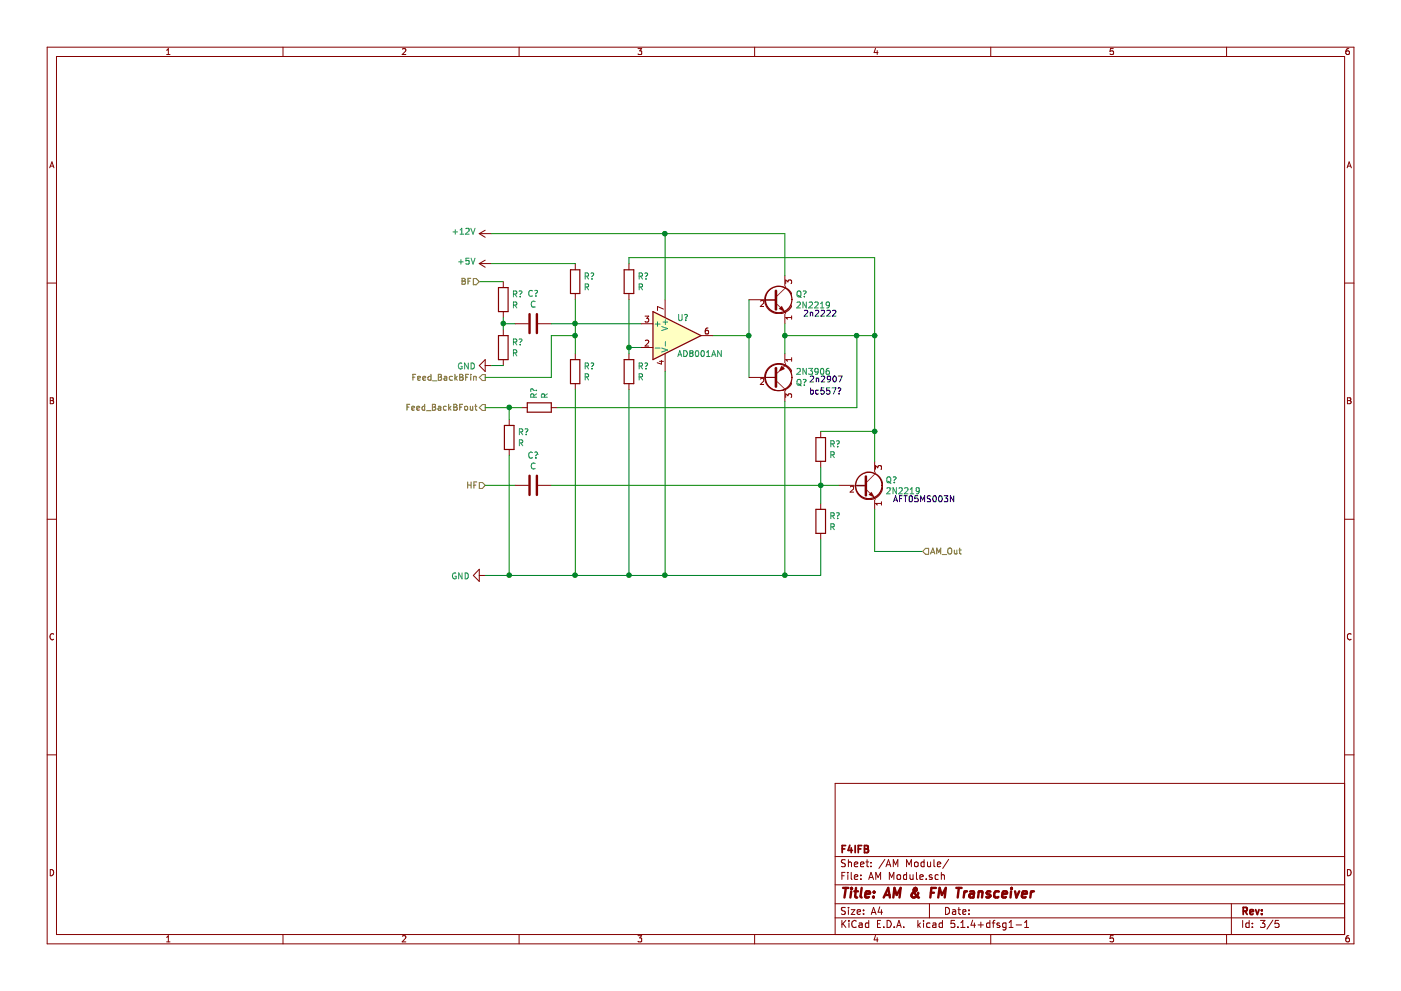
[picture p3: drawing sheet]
EESchema Schematic File Version 4
LIBS:Transceiver-cache
EELAYER 30 0
EELAYER END
$Descr A4 11693 8268
encoding utf-8
Sheet 4 5
Title "AM & FM Transceiver"
Date ""
Rev ""
Comp "F4IFB"
Comment1 ""
Comment2 ""
Comment3 ""
Comment4 ""
$EndDescr
$Comp
L power:+12V #PWR?
U 1 1
P 4100 1950
AR Path="/5E77AF45/5E77C738" Ref="#PWR?"  Part="1" 
AR Path="/5E7940EB/5E77C738" Ref="#PWR?"  Part="1" 
F 0 "#PWR?" H 4100 1800 50  0001 C CNN
F 1 "+12V" V 4115 2078 50  0000 L CNN
F 2 "" H 4100 1950 50  0001 C CNN
F 3 "" H 4100 1950 50  0001 C CNN
	1    4100 1950
	0    -1   -1   0   
$EndComp
$Comp
L power:GND #PWR?
U 1 1
P 4050 4800
AR Path="/5E77AF45/5E77C8F5" Ref="#PWR?"  Part="1" 
AR Path="/5E7940EB/5E77C8F5" Ref="#PWR?"  Part="1" 
F 0 "#PWR?" H 4050 4550 50  0001 C CNN
F 1 "GND" V 4055 4672 50  0000 R CNN
F 2 "" H 4050 4800 50  0001 C CNN
F 3 "" H 4050 4800 50  0001 C CNN
	1    4050 4800
	0    1    1    0   
$EndComp
Text HLabel 4000 2350 0    50   Input ~ 0
BF
$Comp
L Device:C C?
U 1 1
P 4450 2700
AR Path="/5E77AF45/5E77CFC7" Ref="C?"  Part="1" 
AR Path="/5E7940EB/5E77CFC7" Ref="C?"  Part="1" 
F 0 "C?" V 4198 2700 50  0000 C CNN
F 1 "C" V 4289 2700 50  0000 C CNN
F 2 "" H 4488 2550 50  0001 C CNN
F 3 "~" H 4450 2700 50  0001 C CNN
	1    4450 2700
	0    1    1    0   
$EndComp
Wire Wire Line
	5350 2700 4800 2700
Wire Wire Line
	5550 2500 5550 1950
$Comp
L Transistor_BJT:2N2219 Q?
U 1 1
P 6450 2500
AR Path="/5E77AF45/5E77F5C3" Ref="Q?"  Part="1" 
AR Path="/5E7940EB/5E77F5C3" Ref="Q?"  Part="1" 
F 0 "Q?" H 6640 2546 50  0000 L CNN
F 1 "2N2219" H 6640 2455 50  0000 L CNN
F 2 "Package_TO_SOT_THT:TO-39-3" H 6650 2425 50  0001 L CIN
F 3 "http://www.onsemi.com/pub_link/Collateral/2N2219-D.PDF" H 6450 2500 50  0001 L CNN
	1    6450 2500
	1    0    0    -1  
$EndComp
$Comp
L Transistor_BJT:2N3906 Q?
U 1 1
P 6450 3150
AR Path="/5E77AF45/5E78036E" Ref="Q?"  Part="1" 
AR Path="/5E7940EB/5E78036E" Ref="Q?"  Part="1" 
F 0 "Q?" H 6640 3196 50  0000 L CNN
F 1 "2N3906" H 6640 3105 50  0000 L CNN
F 2 "Package_TO_SOT_THT:TO-92_Inline" H 6650 3075 50  0001 L CIN
F 3 "https://www.fairchildsemi.com/datasheets/2N/2N3906.pdf" H 6450 3150 50  0001 L CNN
	1    6450 3150
	1    0    0    1   
$EndComp
Wire Wire Line
	6250 2500 6250 2800
Wire Wire Line
	5950 2800 6250 2800
Connection ~ 6250 2800
Wire Wire Line
	6250 2800 6250 3150
Wire Wire Line
	6550 2700 6550 2800
Wire Wire Line
	6550 1950 6550 2300
$Comp
L Transistor_BJT:2N2219 Q?
U 1 1
P 7200 4050
AR Path="/5E77AF45/5E78337B" Ref="Q?"  Part="1" 
AR Path="/5E7940EB/5E78337B" Ref="Q?"  Part="1" 
F 0 "Q?" H 7390 4096 50  0000 L CNN
F 1 "2N2219" H 7390 4005 50  0000 L CNN
F 2 "Package_TO_SOT_THT:TO-39-3" H 7400 3975 50  0001 L CIN
F 3 "http://www.onsemi.com/pub_link/Collateral/2N2219-D.PDF" H 7200 4050 50  0001 L CNN
	1    7200 4050
	1    0    0    -1  
$EndComp
Connection ~ 6550 2800
Wire Wire Line
	6550 2800 6550 2950
Wire Wire Line
	7300 2800 7300 3600
$Comp
L Device:R R?
U 1 1
P 6850 3750
AR Path="/5E77AF45/5E785E27" Ref="R?"  Part="1" 
AR Path="/5E7940EB/5E785E27" Ref="R?"  Part="1" 
F 0 "R?" H 6920 3796 50  0000 L CNN
F 1 "R" H 6920 3705 50  0000 L CNN
F 2 "" V 6780 3750 50  0001 C CNN
F 3 "~" H 6850 3750 50  0001 C CNN
	1    6850 3750
	1    0    0    -1  
$EndComp
$Comp
L Device:R R?
U 1 1
P 6850 4350
AR Path="/5E77AF45/5E78636B" Ref="R?"  Part="1" 
AR Path="/5E7940EB/5E78636B" Ref="R?"  Part="1" 
F 0 "R?" H 6920 4396 50  0000 L CNN
F 1 "R" H 6920 4305 50  0000 L CNN
F 2 "" V 6780 4350 50  0001 C CNN
F 3 "~" H 6850 4350 50  0001 C CNN
	1    6850 4350
	1    0    0    -1  
$EndComp
Wire Wire Line
	6850 3600 7300 3600
Connection ~ 7300 3600
Wire Wire Line
	7300 3600 7300 3850
Wire Wire Line
	6850 3900 6850 4050
Wire Wire Line
	6850 4050 7000 4050
Connection ~ 6850 4050
Wire Wire Line
	6850 4050 6850 4200
Wire Wire Line
	6850 4500 6850 4800
Wire Wire Line
	6550 2800 7150 2800
Wire Wire Line
	5550 3100 5550 4800
Wire Wire Line
	6550 3350 6550 4800
Wire Wire Line
	6550 4800 6850 4800
Text HLabel 4050 4050 0    50   Input ~ 0
HF
$Comp
L Device:C C?
U 1 1
P 4450 4050
AR Path="/5E77AF45/5E792B1B" Ref="C?"  Part="1" 
AR Path="/5E7940EB/5E792B1B" Ref="C?"  Part="1" 
F 0 "C?" V 4198 4050 50  0000 C CNN
F 1 "C" V 4289 4050 50  0000 C CNN
F 2 "" H 4488 3900 50  0001 C CNN
F 3 "~" H 4450 4050 50  0001 C CNN
	1    4450 4050
	0    1    1    0   
$EndComp
Wire Wire Line
	4300 4050 4050 4050
Wire Wire Line
	5550 1950 4100 1950
Wire Wire Line
	6550 1950 5550 1950
Connection ~ 5550 1950
Wire Wire Line
	5550 4800 6550 4800
Connection ~ 5550 4800
Connection ~ 6550 4800
Wire Wire Line
	4600 4050 6850 4050
Text Notes 6700 2650 0    50   ~ 0
2n2222
Text Notes 6750 3200 0    50   ~ 0
2n2907
Text Notes 7450 4200 0    50   ~ 0
AFT05MS003N
Text HLabel 7700 4600 2    50   Input ~ 0
AM_Out
Wire Wire Line
	7700 4600 7300 4600
Wire Wire Line
	7300 4600 7300 4250
$Comp
L Device:R R?
U 1 1
P 5250 3100
AR Path="/5E77AF45/5E79F504" Ref="R?"  Part="1" 
AR Path="/5E7940EB/5E79F504" Ref="R?"  Part="1" 
F 0 "R?" H 5320 3146 50  0000 L CNN
F 1 "R" H 5320 3055 50  0000 L CNN
F 2 "" V 5180 3100 50  0001 C CNN
F 3 "~" H 5250 3100 50  0001 C CNN
	1    5250 3100
	1    0    0    -1  
$EndComp
$Comp
L Device:R R?
U 1 1
P 4800 3100
AR Path="/5E77AF45/5E79FAFC" Ref="R?"  Part="1" 
AR Path="/5E7940EB/5E79FAFC" Ref="R?"  Part="1" 
F 0 "R?" H 4870 3146 50  0000 L CNN
F 1 "R" H 4870 3055 50  0000 L CNN
F 2 "" V 4730 3100 50  0001 C CNN
F 3 "~" H 4800 3100 50  0001 C CNN
	1    4800 3100
	1    0    0    -1  
$EndComp
$Comp
L Device:R R?
U 1 1
P 5250 2350
AR Path="/5E77AF45/5E7A1528" Ref="R?"  Part="1" 
AR Path="/5E7940EB/5E7A1528" Ref="R?"  Part="1" 
F 0 "R?" H 5320 2396 50  0000 L CNN
F 1 "R" H 5320 2305 50  0000 L CNN
F 2 "" V 5180 2350 50  0001 C CNN
F 3 "~" H 5250 2350 50  0001 C CNN
	1    5250 2350
	1    0    0    -1  
$EndComp
$Comp
L Device:R R?
U 1 1
P 4800 2350
AR Path="/5E77AF45/5E7A1532" Ref="R?"  Part="1" 
AR Path="/5E7940EB/5E7A1532" Ref="R?"  Part="1" 
F 0 "R?" H 4870 2396 50  0000 L CNN
F 1 "R" H 4870 2305 50  0000 L CNN
F 2 "" V 4730 2350 50  0001 C CNN
F 3 "~" H 4800 2350 50  0001 C CNN
	1    4800 2350
	1    0    0    -1  
$EndComp
$Comp
L power:+5V #PWR?
U 1 1
P 4100 2200
AR Path="/5E77AF45/5E7A2840" Ref="#PWR?"  Part="1" 
AR Path="/5E7940EB/5E7A2840" Ref="#PWR?"  Part="1" 
F 0 "#PWR?" H 4100 2050 50  0001 C CNN
F 1 "+5V" V 4115 2328 50  0000 L CNN
F 2 "" H 4100 2200 50  0001 C CNN
F 3 "" H 4100 2200 50  0001 C CNN
	1    4100 2200
	0    -1   -1   0   
$EndComp
Wire Wire Line
	4100 2200 4800 2200
Wire Wire Line
	4800 2500 4800 2700
Connection ~ 4800 2700
Wire Wire Line
	4800 2700 4600 2700
Wire Wire Line
	4800 2700 4800 2800
Wire Wire Line
	4800 3250 4800 4800
Connection ~ 4800 4800
Wire Wire Line
	4800 4800 5250 4800
Wire Wire Line
	5250 3250 5250 4800
Connection ~ 5250 4800
Wire Wire Line
	5250 4800 5550 4800
Wire Wire Line
	5350 2900 5250 2900
Wire Wire Line
	5250 2900 5250 2950
Wire Wire Line
	5250 2900 5250 2500
Connection ~ 5250 2900
Wire Wire Line
	5250 2200 5250 2150
Wire Wire Line
	5250 2150 7300 2150
Wire Wire Line
	7300 2150 7300 2800
Connection ~ 7300 2800
Text HLabel 4050 3150 0    50   Output ~ 0
Feed_BackBFin
Text HLabel 4050 3400 0    50   Output ~ 0
Feed_BackBFout
Wire Wire Line
	4800 2800 4600 2800
Wire Wire Line
	4600 2800 4600 3150
Wire Wire Line
	4600 3150 4050 3150
Connection ~ 4800 2800
Wire Wire Line
	4800 2800 4800 2950
$Comp
L Device:R R?
U 1 1
P 4250 3650
AR Path="/5E77AF45/5E7AE995" Ref="R?"  Part="1" 
AR Path="/5E7940EB/5E7AE995" Ref="R?"  Part="1" 
F 0 "R?" H 4320 3696 50  0000 L CNN
F 1 "R" H 4320 3605 50  0000 L CNN
F 2 "" V 4180 3650 50  0001 C CNN
F 3 "~" H 4250 3650 50  0001 C CNN
	1    4250 3650
	1    0    0    -1  
$EndComp
$Comp
L Device:R R?
U 1 1
P 4500 3400
AR Path="/5E77AF45/5E7B24BE" Ref="R?"  Part="1" 
AR Path="/5E7940EB/5E7B24BE" Ref="R?"  Part="1" 
F 0 "R?" H 4570 3446 50  0000 L CNN
F 1 "R" H 4570 3355 50  0000 L CNN
F 2 "" V 4430 3400 50  0001 C CNN
F 3 "~" H 4500 3400 50  0001 C CNN
	1    4500 3400
	0    -1   -1   0   
$EndComp
Wire Wire Line
	4350 3400 4250 3400
Wire Wire Line
	4250 3500 4250 3400
Connection ~ 4250 3400
Wire Wire Line
	4250 3400 4050 3400
Connection ~ 7150 2800
Wire Wire Line
	7150 2800 7300 2800
Wire Wire Line
	4050 4800 4250 4800
Wire Wire Line
	4650 3400 7150 3400
Wire Wire Line
	7150 2800 7150 3400
Wire Wire Line
	4250 3800 4250 4800
Connection ~ 4250 4800
Wire Wire Line
	4250 4800 4800 4800
$Comp
L Device:R R?
U 1 1
P 4200 2500
AR Path="/5E77AF45/5E7A93B8" Ref="R?"  Part="1" 
AR Path="/5E7940EB/5E7A93B8" Ref="R?"  Part="1" 
F 0 "R?" H 4270 2546 50  0000 L CNN
F 1 "R" H 4270 2455 50  0000 L CNN
F 2 "" V 4130 2500 50  0001 C CNN
F 3 "~" H 4200 2500 50  0001 C CNN
	1    4200 2500
	1    0    0    -1  
$EndComp
$Comp
L Device:R R?
U 1 1
P 4200 2900
AR Path="/5E77AF45/5E7ACA5B" Ref="R?"  Part="1" 
AR Path="/5E7940EB/5E7ACA5B" Ref="R?"  Part="1" 
F 0 "R?" H 4270 2946 50  0000 L CNN
F 1 "R" H 4270 2855 50  0000 L CNN
F 2 "" V 4130 2900 50  0001 C CNN
F 3 "~" H 4200 2900 50  0001 C CNN
	1    4200 2900
	1    0    0    -1  
$EndComp
$Comp
L power:GND #PWR?
U 1 1
P 4100 3050
AR Path="/5E77AF45/5E7B093C" Ref="#PWR?"  Part="1" 
AR Path="/5E7940EB/5E7B093C" Ref="#PWR?"  Part="1" 
F 0 "#PWR?" H 4100 2800 50  0001 C CNN
F 1 "GND" V 4105 2922 50  0000 R CNN
F 2 "" H 4100 3050 50  0001 C CNN
F 3 "" H 4100 3050 50  0001 C CNN
	1    4100 3050
	0    1    1    0   
$EndComp
Wire Wire Line
	4000 2350 4200 2350
Wire Wire Line
	4200 2650 4200 2700
Wire Wire Line
	4300 2700 4200 2700
Connection ~ 4200 2700
Wire Wire Line
	4200 2700 4200 2750
Wire Wire Line
	4200 3050 4100 3050
$Comp
L Amplifier_Operational:AD8001AN U?
U 1 1
P 5650 2800
F 0 "U?" H 5650 2950 50  0000 L CNN
F 1 "AD8001AN" H 5650 2650 50  0000 L CNN
F 2 "Package_DIP:DIP-8_W7.62mm" H 5550 2600 50  0001 L CNN
F 3 "https://www.analog.com/media/en/technical-documentation/data-sheets/ad8001.pdf" H 5800 2950 50  0001 C CNN
	1    5650 2800
	1    0    0    -1  
$EndComp
Text Notes 6750 3300 0    50   ~ 0
bc557?
$EndSCHEMATC
